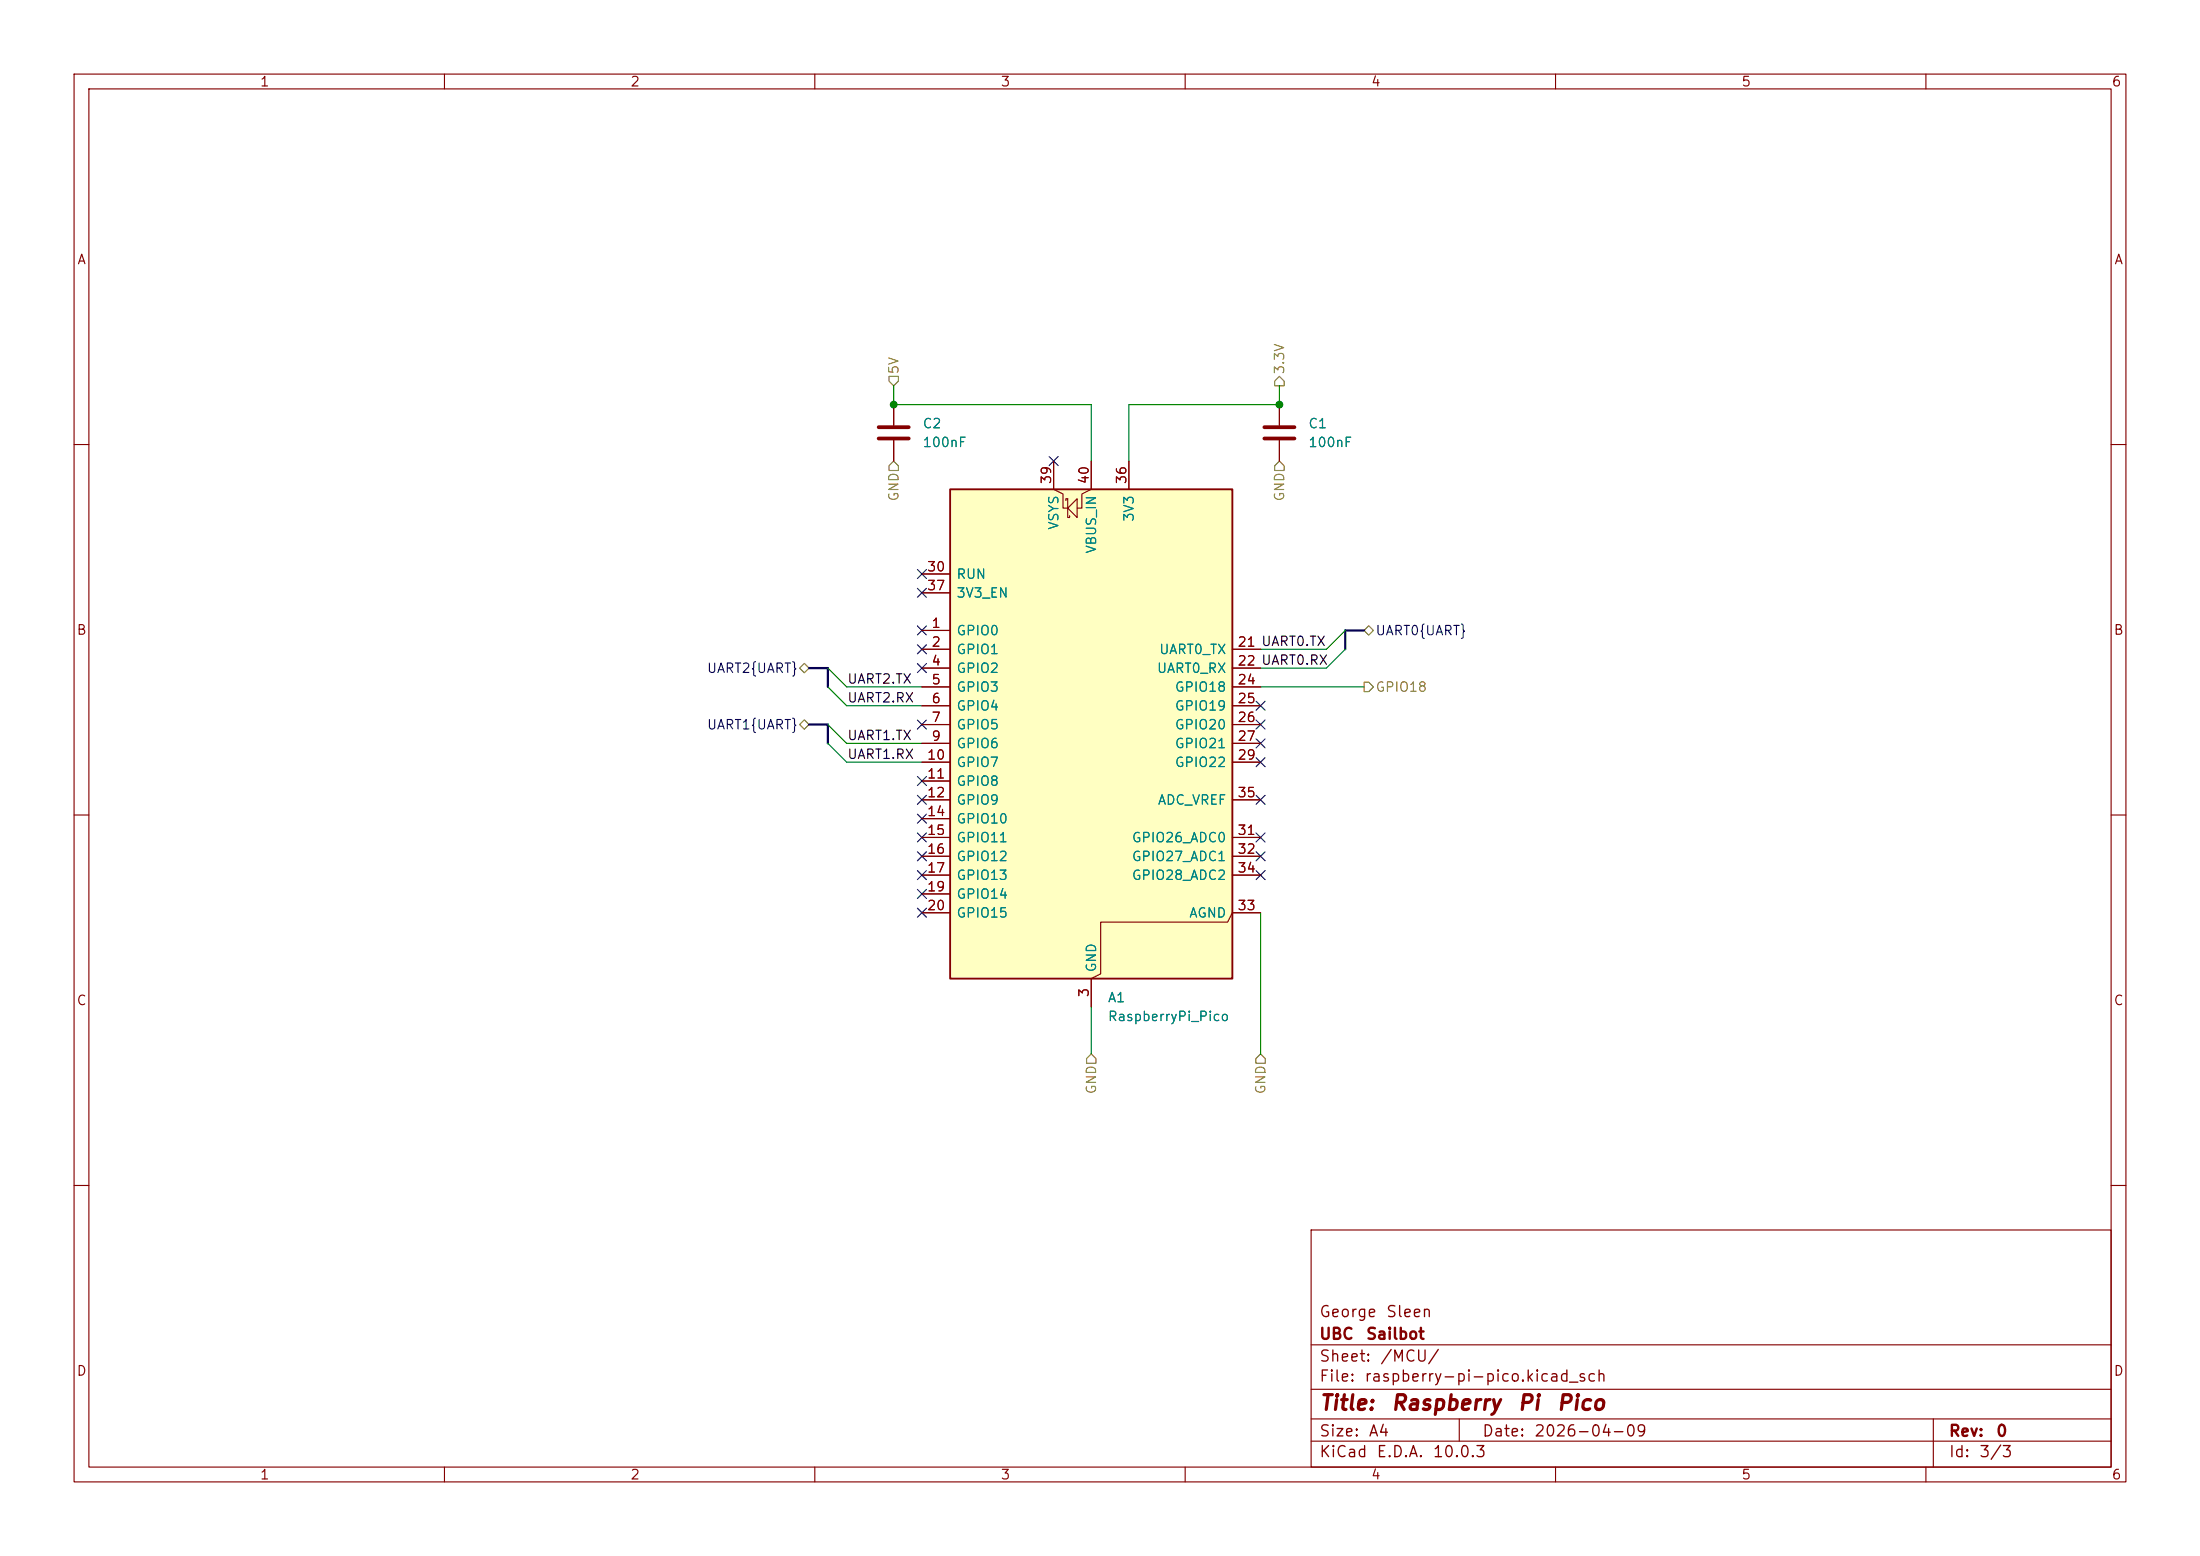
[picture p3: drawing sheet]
<svg xmlns="http://www.w3.org/2000/svg" width="297mm" height="210mm" viewBox="0 0 297 210" stroke-linecap="round" stroke-linejoin="round" font-family="sans-serif">
<path d="M0 0h297v210h-297z" fill="#fff" stroke="#fff" stroke-width=".14"/>
<g fill="none" stroke="#840000" stroke-width=".15">
<path d="M10 10h277v190h-277zM12 12h273v186h-273zM60 10v2M110 10v2M160 10v2M210 10v2M260 10v2M120.6 54.6v2.8M120.6 59.4v2.8M172.7 54.6v2.8M172.7 59.4v2.8M10 60h2"/>
<path d="M285 60h2M10 110h2M285 110h2M10 160h2M177 166h108v32h-108zM285 160h2M60 198v2M110 198v2M160 198v2M177 194.5h108M177 191.5h108M177 187.5h108"/>
<path d="M177 181.5h108M197 191.5v3M210 198v2M260 198v2M261 191.5v6.5"/>
</g>
<path d="M118.6 57.7h4.1M118.6 59.2h4.1M170.7 57.7h4.1M170.7 59.2h4.1" fill="none" stroke="#840000" stroke-width=".51"/>
<path d="M128.3 66h38.1v66.1h-38.1z" fill="#ffffc2"/>
<path d="M128.3 66h38.1v66.1h-38.1z" fill="none" stroke="#840000" stroke-width=".25"/>
<g fill="none" stroke="#840000" stroke-width=".15">
<path d="M120.6 54.6v2.8M120.6 59.4v2.8M172.7 54.6v2.8M172.7 59.4v2.8M124.5 77.5h3.8M142.2 62.2v3.8l1.3 .7v1.9h.6M143.9 67.6v-.3h.2v2.6h.3v-.3M144.1 68.6l1.3-1.3v2.6zM147.3 62.2v3.8l-1.3 .7v1.9h-.6M152.4 62.2v3.8M124.5 85.1h3.8M124.5 87.6h3.8"/>
<path d="M124.5 90.2h3.8M124.5 92.7h3.8M124.5 95.3h3.8M124.5 97.8h3.8M124.5 80h3.8M166.4 87.6h3.8M166.4 90.2h3.8M166.4 92.7h3.8M166.4 95.3h3.8M166.4 97.8h3.8M124.5 100.3h3.8M124.5 102.9h3.8"/>
<path d="M124.5 105.4h3.8M124.5 108h3.8M124.5 110.5h3.8M124.5 113h3.8M124.5 115.6h3.8M124.5 118.1h3.8M166.4 100.3h3.8M166.4 102.9h3.8M166.4 108h3.8M166.4 113h3.8M166.4 115.6h3.8M166.4 118.1h3.8"/>
<path d="M124.5 120.7h3.8M124.5 123.2h3.8M170.2 123.2h-3.8l-.7 1.3h-17.1v6.9l-1.3 .7v3.8"/>
</g>
<path d="M120 50.8h1.3v.6l-.7 .7-.6-.7zM172.1 51.4l.6-.6 .7 .6v.7h-1.3zM120.6 62.2l.7 .7v.6h-1.3v-.6zM172.1 62.9l.6-.7 .7 .7v.6h-1.3zM107.9 97.8l.7-.6 .6 .6-.6 .6zM107.9 90.2l.7-.7 .6 .7-.6 .6zM184.1 92.1h.7l.6 .6-.6 .6h-.7zM184.1 85.1l.7-.6 .6 .6-.6 .6zM147.3 142.2l.7 .7v.6h-1.3v-.6zM169.5 142.9l.7-.7 .6 .7v.6h-1.3z" fill="none" stroke="#848400" stroke-width=".15"/>
<path d="M109.2 90.2h2.6v2.5M109.2 97.8h2.6v2.5M184.1 85.1h-2.5v2.5" fill="none" stroke="#000084" stroke-width=".3"/>
<path d="M120.6 52.1v2.5h26.7v7.6M172.7 52.1v2.5h-20.3v7.6M111.8 97.8l2.5 2.5h10.2M111.8 90.2l2.5 2.5h10.2M111.8 92.7l2.5 2.6h10.2M170.2 92.7h13.9M181.6 87.6l-2.5 2.6h-8.9M181.6 85.1l-2.5 2.5h-8.9M111.8 100.3l2.5 2.6h10.2M147.3 135.9v6.3M170.2 123.2v19" fill="none" stroke="#008400" stroke-width=".15"/>
<g fill="none" stroke="#000084" stroke-width=".15">
<path d="M123.9 76.9l1.2 1.2M123.9 79.4l1.2 1.2M125.1 79.4l-1.2 1.2M125.1 76.9l-1.2 1.2M141.6 61.6l1.2 1.2M142.8 61.6l-1.2 1.2M123.9 89.6l1.2 1.2M123.9 87l1.2 1.2M123.9 84.5l1.2 1.2M123.9 97.2l1.2 1.2M125.1 89.6l-1.2 1.2M125.1 87l-1.2 1.2"/>
<path d="M125.1 84.5l-1.2 1.2M125.1 97.2l-1.2 1.2M169.6 99.7l1.2 1.2M169.6 94.6l1.2 1.3M169.6 97.2l1.2 1.2M170.8 99.7l-1.2 1.2M170.8 94.6l-1.2 1.3M170.8 97.2l-1.2 1.2M123.9 107.3l1.2 1.3M123.9 112.4l1.2 1.2M123.9 109.9l1.2 1.2M123.9 117.5l1.2 1.2"/>
<path d="M123.9 104.8l1.2 1.2M123.9 115l1.2 1.2M125.1 107.3l-1.2 1.3M125.1 112.4l-1.2 1.2M125.1 109.9l-1.2 1.2M125.1 117.5l-1.2 1.2M125.1 104.8l-1.2 1.2M125.1 115l-1.2 1.2M169.6 102.3l1.2 1.2M169.6 107.3l1.2 1.3M169.6 117.5l1.2 1.2M169.6 112.4l1.2 1.2"/>
<path d="M169.6 115l1.2 1.2M170.8 102.3l-1.2 1.2M170.8 107.3l-1.2 1.3M170.8 117.5l-1.2 1.2M170.8 112.4l-1.2 1.2M170.8 115l-1.2 1.2M123.9 120l1.2 1.3M123.9 122.6l1.2 1.2M125.1 120l-1.2 1.3M125.1 122.6l-1.2 1.2"/>
</g>
<g fill="#008400" stroke="#008400" stroke-width=".14">
<circle cx="172.7" cy="54.6" r=".46"/>
<circle cx="120.6" cy="54.6" r=".46"/>
</g>
<g font-size="2" fill="#840000">
<text x="178" y="190.8">Title:</text>
<text x="187.7" y="190.8">Raspberry</text>
<text x="204.8" y="190.8">Pi</text>
<text x="210" y="190.8">Pico</text>
</g>
<g font-size="1.5" fill="#840000">
<text x="178" y="178.2">George</text>
<text x="187" y="178.2">Sleen</text>
<text x="178" y="184.2">Sheet:</text>
<text x="178" y="181.2">UBC</text>
<text x="184.3" y="181.2">Sailbot</text>
<text x="186.2" y="184.2">/MCU/</text>
<text x="178" y="186.9">File:</text>
<text x="184.1" y="186.9">raspberry-pi-pico.kicad_sch</text>
<text x="178" y="197.1">KiCad</text>
<text x="178" y="194.3">Size:</text>
<text x="184.7" y="194.3">A4</text>
<text x="185.7" y="197.1">E.D.A.</text>
<text x="193.3" y="197.1">10.0.3</text>
<text x="200" y="194.3">Date:</text>
<text x="207" y="194.3">2026-04-09</text>
<text x="263" y="194.3">Rev:</text>
<text x="263" y="197.1">Id:</text>
<text x="267.1" y="197.1">3/3</text>
<text x="269.4" y="194.3">0</text>
</g>
<g font-size="1.3" fill="#840000">
<text x="35" y="12">1</text>
<text x="85" y="12">2</text>
<text x="135" y="12">3</text>
<text x="185" y="12">4</text>
<text x="235" y="12">5</text>
<text x="285" y="12">6</text>
<text x="10.3" y="36">A</text>
<text x="285.3" y="36">A</text>
<text x="142.2" y="65.4" transform="rotate(-90 142.2 65.4)">39</text>
<text x="147.3" y="65.4" transform="rotate(-90 147.3 65.4)">40</text>
<text x="152.4" y="65.4" transform="rotate(-90 152.4 65.4)">36</text>
<text x="125.1" y="77.4">30</text>
<text x="125.1" y="80">37</text>
<text x="10.3" y="86">B</text>
<text x="125.7" y="85.1">1</text>
<text x="125.7" y="87.6">2</text>
<text x="167" y="87.6">21 UART0.TX</text>
<text x="167" y="87.6">21</text>
<text x="285.3" y="86">B</text>
<text x="125.7" y="90.1">4</text>
<text x="125.7" y="92.7">5</text>
<text x="125.7" y="95.2">6</text>
<text x="167" y="90.1">22 UART0.RX</text>
<text x="167" y="92.7">24</text>
<text x="167" y="95.2">25</text>
<text x="167" y="90.1">22</text>
<text x="125.7" y="97.8">7</text>
<text x="125.7" y="100.3">9</text>
<text x="167" y="97.8">26</text>
<text x="167" y="100.3">27</text>
<text x="125.1" y="102.8">10</text>
<text x="125.1" y="105.4">11</text>
<text x="125.1" y="107.9">12</text>
<text x="167" y="102.8">29</text>
<text x="167" y="107.9">35</text>
<text x="125.1" y="110.5">14</text>
<text x="125.1" y="113">15</text>
<text x="167" y="113">31</text>
<text x="125.1" y="115.5">16</text>
<text x="125.1" y="118.1">17</text>
<text x="167" y="115.5">32</text>
<text x="167" y="118.1">34</text>
<text x="125.1" y="120.6">19</text>
<text x="125.1" y="123.2">20</text>
<text x="167" y="123.2">33</text>
<text x="10.3" y="136">C</text>
<text x="147.3" y="134.7" transform="rotate(-90 147.3 134.7)">3</text>
<text x="285.3" y="136">C</text>
<text x="10.3" y="186">D</text>
<text x="285.3" y="186">D</text>
<text x="35" y="200">1</text>
<text x="85" y="200">2</text>
<text x="135" y="200">3</text>
<text x="185" y="200">4</text>
<text x="235" y="200">5</text>
<text x="285" y="200">6</text>
</g>
<g font-size="1.3" fill="#848400">
<text x="121.6" y="50.6" transform="rotate(-90 121.6 50.6)">5V</text>
<text x="173.7" y="50.6" transform="rotate(-90 173.7 50.6)">3.3V</text>
<text x="121.6" y="67.8" transform="rotate(-90 121.6 67.8)">GND</text>
<text x="173.7" y="67.8" transform="rotate(-90 173.7 67.8)">GND</text>
<text x="185.6" y="93.7">GPIO18</text>
<text x="148.3" y="147.8" transform="rotate(-90 148.3 147.8)">GND</text>
<text x="171.2" y="147.8" transform="rotate(-90 171.2 147.8)">GND</text>
</g>
<g font-size="1.3" fill="#008484">
<text x="124.5" y="58.1">C2</text>
<text x="176.5" y="58.1">C1</text>
<text x="124.5" y="60.7">100nF</text>
<text x="176.5" y="60.7">100nF</text>
<text x="143.2" y="71.6" transform="rotate(-90 143.2 71.6)">VSYS</text>
<text x="153.4" y="70.5" transform="rotate(-90 153.4 70.5)">3V3</text>
<text x="148.3" y="74.8" transform="rotate(-90 148.3 74.8)">VBUS_IN</text>
<text x="129" y="78.4">RUN</text>
<text x="129" y="81">3V3_EN</text>
<text x="129" y="86.1">GPIO0</text>
<text x="129" y="88.6">GPIO1</text>
<text x="156.4" y="88.6">UART0_TX</text>
<text x="129" y="91.1">GPIO2</text>
<text x="129" y="93.7">GPIO3</text>
<text x="156.1" y="91.1">UART0_RX</text>
<text x="158.5" y="93.7">GPIO18</text>
<text x="129" y="96.2">GPIO4</text>
<text x="129" y="98.8">GPIO5</text>
<text x="129" y="101.3">GPIO6</text>
<text x="158.5" y="96.2">GPIO19</text>
<text x="158.5" y="98.8">GPIO20</text>
<text x="158.5" y="101.3">GPIO21</text>
<text x="129" y="103.8">GPIO7</text>
<text x="129" y="106.4">GPIO8</text>
<text x="158.5" y="103.8">GPIO22</text>
<text x="129" y="108.9">GPIO9</text>
<text x="129" y="111.5">GPIO10</text>
<text x="156.2" y="108.9">ADC_VREF</text>
<text x="129" y="114">GPIO11</text>
<text x="129" y="116.5">GPIO12</text>
<text x="129" y="119.1">GPIO13</text>
<text x="152.7" y="114">GPIO26_ADC0</text>
<text x="152.7" y="116.5">GPIO27_ADC1</text>
<text x="152.7" y="119.1">GPIO28_ADC2</text>
<text x="129" y="121.6">GPIO14</text>
<text x="129" y="124.2">GPIO15</text>
<text x="160.4" y="124.2">AGND</text>
<text x="148.3" y="131.3" transform="rotate(-90 148.3 131.3)">GND</text>
<text x="149.5" y="135.6">A1</text>
<text x="149.5" y="138.1">RaspberryPi_Pico</text>
</g>
<g font-size="1.3" fill="#000084">
<text x="185.6" y="86.1">UART0{UART}</text>
<text x="95.3" y="91.1">UART2{UART}</text>
<text x="95.3" y="98.8">UART1{UART}</text>
</g>
<g font-size="1.3">
<text x="114.3" y="95.1">UART2.RX</text>
<text x="114.3" y="92.6">UART2.TX</text>
<text x="114.3" y="100.2">UART1.TX</text>
<text x="114.3" y="102.7">UART1.RX</text>
</g>
</svg>
